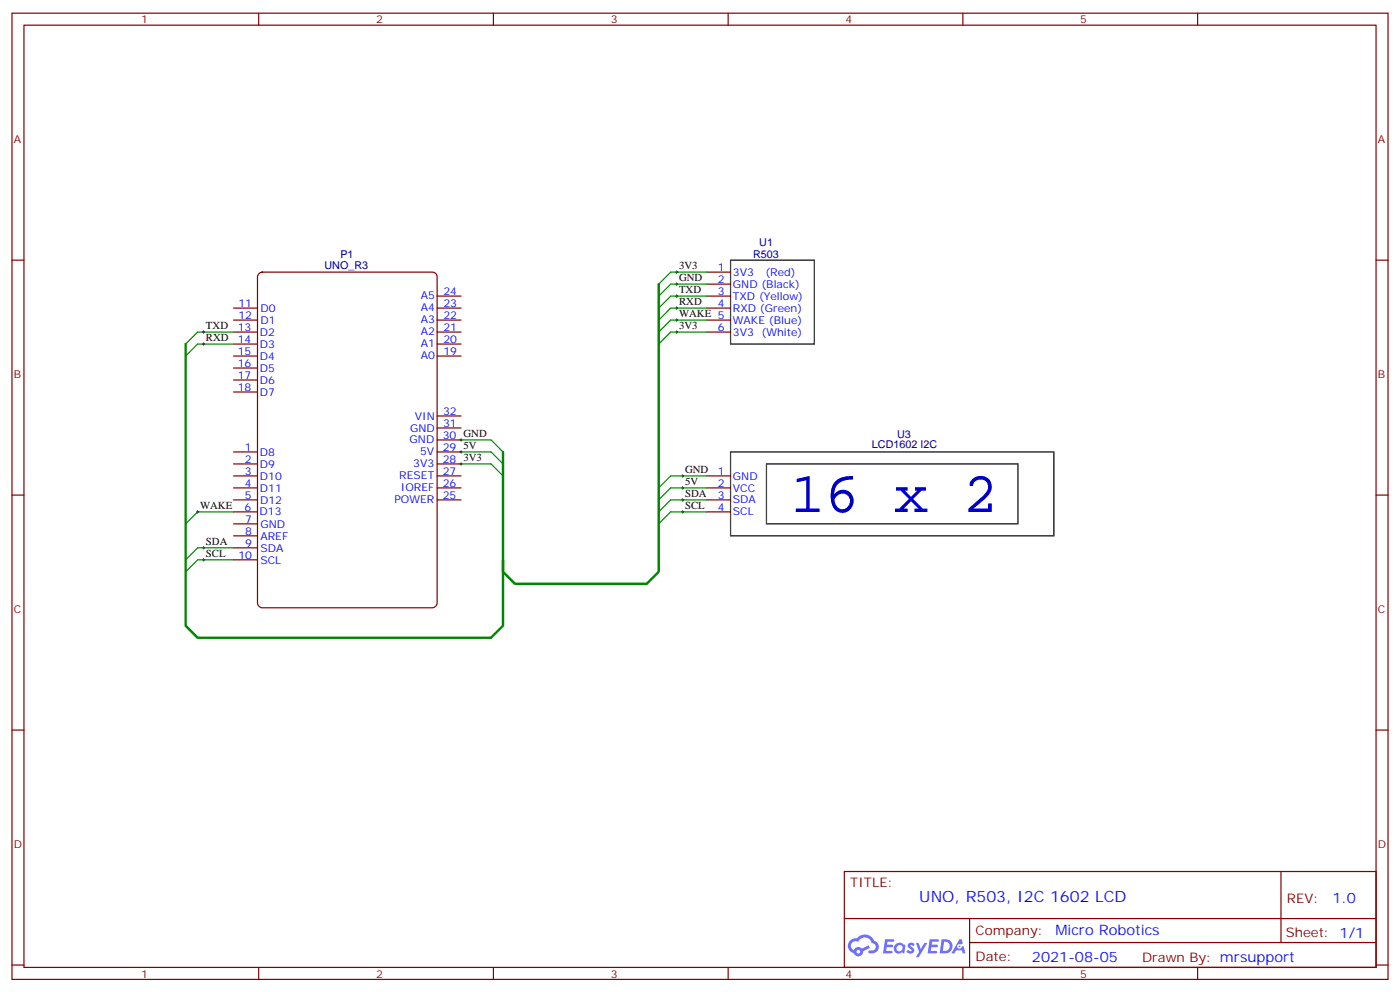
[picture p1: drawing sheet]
<svg xmlns="http://www.w3.org/2000/svg" width="412mm" height="292mm" viewBox="0 0 412 292" stroke-linecap="round" stroke-linejoin="round" font-family="sans-serif">
<g fill="none" stroke="#870000" stroke-width=".35">
<path d="M3.5 3.9h405.4v284.3h-405.4zM7.1 7.4h398.2v277.3h-398.2zM76.2 3.9v3.5M145.3 3.9v3.5M214.5 3.9v3.5M283.6 3.9v3.5M352.8 3.9v3.5M3.5 76.6h3.6M405.3 76.6h3.6M3.5 145.7h3.6M405.3 145.7h3.6M3.5 214.8h3.6"/>
<path d="M405.3 214.8h3.6M248.7 256.5h156.6v28.2h-156.6zM377.3 256.5v20.9M248.7 270.3h156.5M285.6 277.4h119.6M285.6 270.3v14.1M3.5 284h3.6M76.2 284.7v3.5M145.3 284.7v3.5M214.5 284.7v3.5M283.6 284.7v3.5M352.8 284.7v3.5"/>
<path d="M405.3 284h3.6"/>
</g>
<g fill="#5487ff">
<path d="M267.7 277.6a1.22 1.22 0 0 1 1.7 .3l-.4 .6a.47 .47 0 0 0-.3-.4 .47 .47 0 0 0-.5 .2l.1 .2a1.14 1.14 0 0 1 .8 1.8 1.14 1.14 0 0 1-1.9-.1l-.2-.1 .5-.6 .7 .4a.29 .29 0 0 0 .3-.2 .29 .29 0 0 0-.2-.3 1.04 1.04 0 0 1-.6-1.8z"/>
<path d="M260.7 276.4h2.4l.3 .2-.2 .5h-1.8l-.1 .9h1.5l.3 .4-.3 .3h-1.6l-.2 1.1 1.7 .1 .2 .3-.2 .3-2.6 .1z"/>
<path d="M273.8 276.4h2.4l.3 .2-.1 .5h-1.8l-.2 .9h1.6l.3 .4-.4 .3h-1.6l-.1 1.1 1.7 .1 .2 .3-.2 .3h-2.6z"/>
<path d="M282.6 276.4h.7l.3 1.3-.6 .3a.69 .69 0 0 0-1 .2 .69 .69 0 0 0 .4 1 .69 .69 0 0 0 .9-.6l.5-.3 .6 2.2h-.8l-.2-.8h-1.8l-.5 .8h-.8z"/>
<path d="M269.8 277.5h.8l.6 1.8 1.1-1.8h.9l-2.6 4.2h-.8l.9-1.6z"/>
<path d="M277.4 276.4l-.6 4.2h1.3a2.11 2.11 0 0 0 2.5-2.2 2.11 2.11 0 0 0-2.5-2zM278.1 277.1a1.39 1.39 0 0 1 1.7 1.5 1.39 1.39 0 0 1-1.8 1.2h-.3z"/>
<path d="M263.7 278a1.54 1.54 0 0 0-.1 2.2 1.54 1.54 0 0 0 2.2 .1l.6 .3 .3-2.3-.2-.3h-.4a1.49 1.49 0 0 0-2.4 0zM264 279a.94 .94 0 0 1 1.8 0 .94 .94 0 0 1-1.8 0z"/>
<path d="M250.4 276.8a2.18 2.18 0 0 0 1.1 3.7 1.44 1.44 0 0 0 1.6 .9 1.44 1.44 0 0 0 1.2-1.5l2-1-.5-.7-1.9 1a1.47 1.47 0 0 0-2.4 .4 1.39 1.39 0 0 1-.7-1.9 1.39 1.39 0 0 1 2-.5 2.12 2.12 0 0 1 2.2-1.3 2.12 2.12 0 0 1 1.9 1.7 1.14 1.14 0 0 1 1.1 1.4 1.14 1.14 0 0 1-1.7 .7 .43 .43 0 0 0-.5 .4 .43 .43 0 0 0 .4 .5 1.98 1.98 0 0 0 2.5-1.3 1.98 1.98 0 0 0-1.2-2.5 3.1 3.1 0 0 0-5.3-.7l-.9 .1zM252.3 280.1a.55 .55 0 0 1 1.1 0 .55 .55 0 0 1-1.1 0z"/>
<circle cx="282.6" cy="278.5" r=".26"/>
</g>
<path d="M215.2 76.6h24.7v24.6h-24.7zM215.2 133h95.2v24.7h-95.2zM225.8 136.5h74.1v17.7h-74.1z" fill="none" stroke="#000" stroke-width=".35"/>
<g fill="none" stroke="#870000" stroke-width=".35">
<path d="M68.8 90.7h7M68.8 94.2h7M68.8 97.7h7M128.8 87.1h7M128.8 90.7h7M128.8 94.2h7M128.8 97.7h7M208.1 80.1h7.1M208.1 83.6h7.1M208.1 87.1h7.1M208.1 90.7h7.1M208.1 94.2h7.1"/>
<path d="M208.1 97.7h7.1M68.8 101.2h7M68.8 104.8h7M68.8 108.3h7M68.8 111.8h7M68.8 115.4h7M128.8 101.2h7M128.8 104.8h7M68.8 133h7M68.8 136.5h7M128.8 133h7M128.8 136.5h7"/>
<path d="M128.8 129.5h7M128.8 125.9h7M128.8 122.4h7M68.8 140.1h7M68.8 143.6h7M68.8 147.1h7M68.8 150.6h7M68.8 154.2h7M68.8 157.7h7M128.8 140.1h7M128.8 143.6h7M128.8 147.1h7"/>
<path d="M208.1 140.1h7.1M208.1 143.6h7.1M208.1 147.1h7.1M208.1 150.6h7.1M68.8 161.2h7M68.8 164.7h7"/>
</g>
<path d="M76.2 80.7l1.1-.6h50.1a1.41 1.41 0 0 1 1.4 1.4v95.9a1.51 1.51 0 0 1-1.4 1.5h-50.1a1.51 1.51 0 0 1-1.5-1.5v-95.9z" fill="none" stroke="#800000" stroke-width=".35"/>
<path d="M194 83.6v84.7l-3.5 3.5h-38.8l-3.5-3.5v-35.3M54.7 101.2v82.9l3.5 3.6h86.4l3.6-3.6v-19.4" fill="none" stroke="#008700" stroke-width=".71"/>
<g fill="none" stroke="#008700" stroke-width=".35">
<path d="M68.8 97.7h-10.6l-3.5 3.5M208.1 80.1h-10.5l-3.6 3.5M208.1 97.7h-10.5l-3.6 3.5M208.1 83.6h-10.5l-3.6 3.5M208.1 87.1h-10.5l-3.6 3.6M208.1 90.7h-10.5l-3.6 3.5M208.1 94.2h-10.5l-3.6 3.5M68.8 101.2h-10.6l-3.5 3.6M135.8 136.5h8.8l3.6 3.6M135.8 129.5h8.8l3.6 3.5M135.8 133h8.8l3.6 3.5M68.8 150.6h-10.6l-3.5 3.6"/>
<path d="M208.1 150.6h-10.5l-3.6 3.6M208.1 140.1h-10.5l-3.6 3.5M208.1 143.6h-10.5l-3.6 3.5M208.1 147.1h-10.5l-3.6 3.5M68.8 161.2h-10.6l-3.5 3.5M68.8 164.7h-10.6l-3.5 3.6"/>
</g>
<g fill="none" stroke="#000" stroke-width=".29">
<path d="M199.3 79.7v.7M59.6 97.7h.7M60 97.4v.7M199 80.1h.7M199 83.6h.7M199 87.1h.7M199 90.7h.7M199 94.2h.7M199 97.7h.7M199.3 83.3v.7M199.3 86.8v.7M199.3 90.3v.7"/>
<path d="M199.3 93.8v.7M199.3 97.4v.7M59.6 101.2h.7M60 100.9v.7M135.5 136.5h.7M135.5 129.5h.7M135.5 133h.7M135.8 129.1v.7M135.8 132.6v.7M135.8 136.2v.7M201.1 139.7v.7M57.9 150.6h.7"/>
<path d="M58.2 150.3v.7M200.7 150.6h.7M200.7 140.1h.7M200.7 143.6h.7M200.7 147.1h.7M201.1 143.2v.7M201.1 146.8v.7M201.1 150.3v.7M59.6 161.2h.7M59.6 164.7h.7M60 160.9v.7M60 164.4v.7"/>
</g>
<text font-size="16.9" fill="#00f" x="232.8" y="150.6">16 x 2</text>
<text font-size="4.6" fill="#00f" x="270.8" y="265.5">UNO, R503, I2C 1602 LCD</text>
<g font-size="4.2" fill="#00f">
<text x="392.5" y="265.7">1.0</text>
<text x="310.9" y="275.3">Micro Robotics</text>
<text x="304" y="283.1">2021-08-05</text>
</g>
<g font-size="3.9" fill="#800">
<text x="250.5" y="261.1">TITLE:</text>
<text x="379.1" y="265.7">REV:</text>
<text x="287.4" y="275.3">Company:</text>
<text x="378.7" y="275.9">Sheet: 1/1</text>
<text x="287.4" y="282.9">Date:</text>
<text x="336.4" y="283">Drawn By: mrsupport</text>
</g>
<g font-size="3.2" fill="#800">
<text x="41.6" y="6.9">1</text>
<text x="110.8" y="6.9">2</text>
<text x="179.9" y="6.9">3</text>
<text x="249.1" y="6.9">4</text>
<text x="318.2" y="6.9">5</text>
<text x="4.1" y="42">A</text>
<text x="405.9" y="42">A</text>
<text x="4.1" y="111.1">B</text>
<text x="405.9" y="111.1">B</text>
<text x="4.1" y="180.3">C</text>
<text x="405.9" y="180.3">C</text>
<text x="4.1" y="249.4">D</text>
<text x="405.9" y="249.4">D</text>
<text x="41.6" y="287.7">1</text>
<text x="110.8" y="287.7">2</text>
<text x="179.9" y="287.7">3</text>
<text x="249.1" y="287.7">4</text>
<text x="318.2" y="287.7">5</text>
</g>
<g font-size="3.2" fill="#000080">
<text x="100.3" y="75.8">P1</text>
<text x="221.8" y="75.9">R503</text>
<text x="223.7" y="72.4">U1</text>
<text x="95.6" y="79.3">UNO_R3</text>
<text x="256.8" y="131.9">LCD1602 I2C</text>
<text x="264.2" y="128.8">U3</text>
</g>
<g font-size="3.2">
<text x="200" y="79.2">3V3</text>
<text x="200" y="82.7">GND</text>
<text x="200" y="86.3">TXD</text>
<text x="200" y="89.8">RXD</text>
<text x="200" y="93.3">WAKE 5</text>
<text x="60.7" y="96.8">TXD</text>
<text x="60.7" y="100.4">RXD</text>
<text x="200" y="96.8">3V3</text>
<text x="136.5" y="135.6">3V3</text>
<text x="136.5" y="132.1">5V</text>
<text x="201.8" y="139.2">GND</text>
<text x="201.8" y="142.7">5V</text>
<text x="58.9" y="149.8">WAKE</text>
<text x="201.8" y="146.2">SDA</text>
<text x="201.8" y="149.8">SCL</text>
<text x="60.7" y="160.3">SDA</text>
<text x="60.7" y="163.9">SCL</text>
</g>
<g font-size="3.2" fill="#00f">
<text x="211.4" y="79.7">1</text>
<text x="211.4" y="83.3">2</text>
<text x="215.9" y="81.1">3V3</text>
<text x="225.4" y="81.1">(Red)</text>
<text x="124" y="88.1">A5</text>
<text x="130.6" y="86.7">24</text>
<text x="211.4" y="86.8">3</text>
<text x="215.9" y="84.7">GND (Black)</text>
<text x="215.9" y="88.2">TXD (Yellow)</text>
<text x="70.2" y="90.3">11</text>
<text x="70.2" y="93.9">12</text>
<text x="76.7" y="91.7">D0</text>
<text x="76.7" y="95.3">D1</text>
<text x="124" y="95.2">A3</text>
<text x="124" y="91.7">A4</text>
<text x="130.6" y="93.8">22</text>
<text x="130.6" y="90.2">23</text>
<text x="211.4" y="90.3">4</text>
<text x="215.9" y="91.7">RXD (Green)</text>
<text x="215.9" y="95.2">WAKE (Blue)</text>
<text x="70.1" y="97.4">13</text>
<text x="70.1" y="100.9">14</text>
<text x="76.6" y="98.8">D2</text>
<text x="124" y="98.7">A2</text>
<text x="130.6" y="100.8">20</text>
<text x="130.6" y="97.3">21</text>
<text x="211.4" y="97.4">6</text>
<text x="215.9" y="98.8">3V3</text>
<text x="224.3" y="98.8">(White)</text>
<text x="70.1" y="104.4">15</text>
<text x="70.1" y="107.9">16</text>
<text x="76.6" y="102.3">D3</text>
<text x="76.6" y="105.8">D4</text>
<text x="124" y="105.8">A0</text>
<text x="124" y="102.2">A1</text>
<text x="130.6" y="104.4">19</text>
<text x="70.1" y="111.5">17</text>
<text x="76.6" y="109.4">D5</text>
<text x="76.6" y="112.9">D6</text>
<text x="70.1" y="115">18</text>
<text x="76.6" y="116.4">D7</text>
<text x="122.2" y="123.5">VIN</text>
<text x="130.5" y="125.6">31</text>
<text x="130.5" y="122.1">32</text>
<text x="120.7" y="130.5">GND</text>
<text x="120.8" y="127">GND</text>
<text x="130.4" y="129.1">30 GND</text>
<text x="72.1" y="132.6">1</text>
<text x="72.1" y="136.2">2</text>
<text x="76.6" y="134.1">D8</text>
<text x="76.6" y="137.6">D9</text>
<text x="121.7" y="137.5">3V3</text>
<text x="123.8" y="134">5V</text>
<text x="130.4" y="136.1">28</text>
<text x="130.4" y="132.6">29</text>
<text x="72.1" y="139.7">3</text>
<text x="72.1" y="143.2">4</text>
<text x="76.6" y="141.1">D10</text>
<text x="117.6" y="141.1">RESET</text>
<text x="130.4" y="143.2">26</text>
<text x="130.4" y="139.7">27</text>
<text x="211.4" y="139.7">1</text>
<text x="211.4" y="143.2">2</text>
<text x="215.9" y="141.1">GND</text>
<text x="72.1" y="146.8">5</text>
<text x="76.6" y="144.6">D11</text>
<text x="76.6" y="148.2">D12</text>
<text x="116.2" y="148.1">POWER</text>
<text x="118.1" y="144.6">IOREF</text>
<text x="130.4" y="146.7">25</text>
<text x="211.4" y="146.8">3</text>
<text x="215.9" y="144.6">VCC</text>
<text x="215.9" y="148.2">SDA</text>
<text x="72" y="150.2">6</text>
<text x="72.2" y="153.8">7</text>
<text x="76.5" y="151.6">D13</text>
<text x="76.7" y="155.2">GND</text>
<text x="211.4" y="150.3">4</text>
<text x="215.9" y="151.7">SCL</text>
<text x="72.2" y="157.4">8</text>
<text x="72.2" y="160.9">9</text>
<text x="76.7" y="158.8">AREF</text>
<text x="70.2" y="164.4">10</text>
<text x="76.7" y="162.3">SDA</text>
<text x="76.7" y="165.8">SCL</text>
</g>
</svg>
